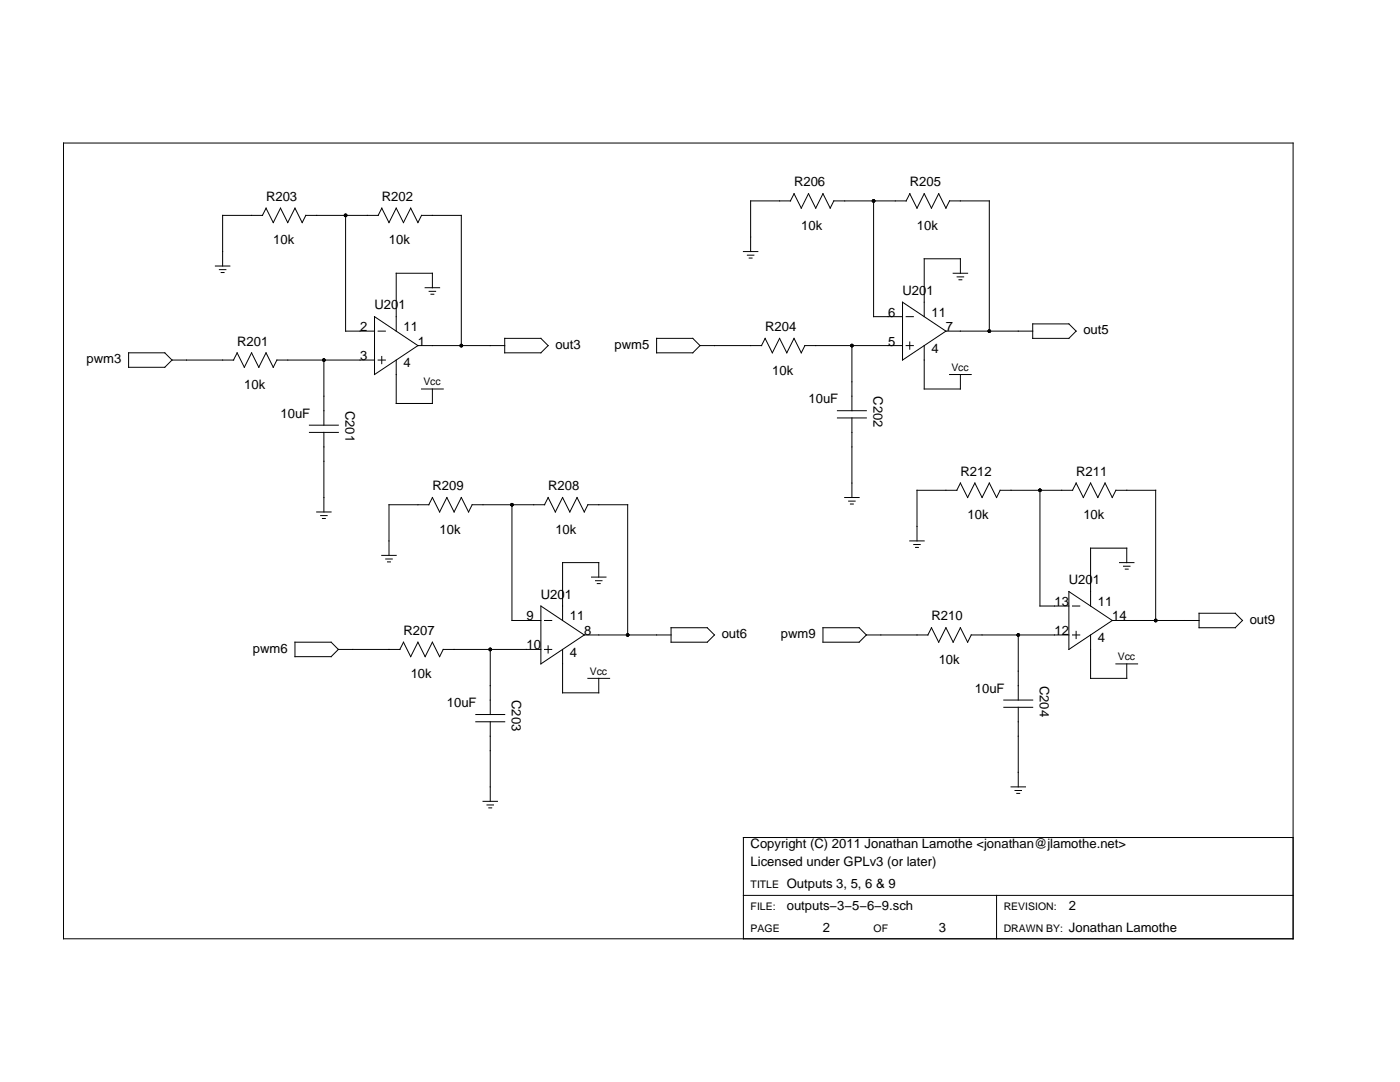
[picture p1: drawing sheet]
<svg xmlns="http://www.w3.org/2000/svg" width="279mm" height="216mm" viewBox="0 0 279 216" stroke-linecap="round" stroke-linejoin="round" font-family="sans-serif">
<g fill="none" stroke="#000" stroke-width=".2">
<path d="M12.7 28.5h245.4v158.8h-245.4zM43 53.1h2.9M43.8 53.8h1.3M44.1 54.4h.6M44.4 53.1v-10.1h8l.7-1.5 1.4 2.9 1.5-2.9 1.4 2.9 1.5-2.9 1.4 2.9 .7-1.4h14.5l.7-1.5 1.4 2.9 1.5-2.9 1.4 2.9 1.5-2.9 1.4 2.9 .7-1.4h8v26M69 43v23.1h5.7M84.8 57.4h2.9M85.6 58.1h1.3M86 58.7h.6M86.3 57.4v-2.9h-7.2v11.6M148.4 50.2h2.8M149.2 50.9h1.3"/>
<path d="M149.5 51.5h.6M149.8 50.2v-10.1h7.9l.8-1.5 1.4 2.9 1.5-2.9 1.4 2.9 1.4-2.9 1.5 2.9 .7-1.4h14.4l.8-1.5 1.4 2.9 1.4-2.9 1.5 2.9 1.4-2.9 1.5 2.9 .7-1.4h7.9v26M174.3 40.1v23.1h5.8M190.2 54.5h2.9M191 55.2h1.3M191.4 55.8h.6M191.7 54.5v-2.9h-7.3v11.6M25.7 70.4h7.2l1.4 1.4-1.4 1.5h-7.2zM34.3 71.8h12.3M47.3 70.4l1.5 2.9 1.4-2.9 1.4 2.9 1.5-2.9 1.4 2.9 .8-1.5h19.4M47.3 70.4l-.7 1.4M64.6 71.8v13"/>
<path d="M74.7 63.2l8.7 5.8-8.7 5.7zM75.5 71.8h1.4M75.5 66.1h1.4M76.2 71.1v1.5M79.1 71.8v8.7h7.2v-2.9M83.4 69h17.3M84.1 77.6h4.4M100.7 67.5h7.2l1.5 1.5-1.5 1.4h-7.2zM131 67.5h7.3l1.4 1.5-1.4 1.4h-7.3zM139.7 69h12.3M152.7 67.5l1.4 2.9 1.5-2.9 1.4 2.9 1.5-2.9 1.4 2.9 .7-1.4h19.5M152.7 67.5l-.7 1.5"/>
<path d="M170 69v13M180.1 60.3l8.7 5.8-8.7 5.7zM180.8 69h1.5M180.8 63.2h1.5M181.6 68.2v1.5M184.4 69v8.6h7.3v-2.9M188.8 66.1h17.3M189.5 74.7h4.3M206.1 64.6h7.2l1.5 1.5-1.5 1.4h-7.2zM61.8 84.8h5.7M61.8 86.3h5.7M64.6 86.3v15.9"/>
<path d="M109.4 99.3l1.4 2.9 1.5-2.9 1.4 2.9 1.5-2.9 1.4 2.9 .7-1.5h8v26M109.4 99.3l-.7 1.4M167.1 82h5.8M167.1 83.4h5.8M168.6 99.3h2.9M169.4 100h1.3M170 83.4v15.9M190.9 97.8l.8-1.4 1.4 2.9 1.5-2.9 1.4 2.9 1.4-2.9 1.5 2.9 .7-1.5h14.5M191 97.8h-8v10.1M207.5 97.8v23.1h5.8M214.8 96.4l1.4 2.9 1.4-2.9 1.5 2.9 1.4-2.9 1.5 2.9 .7-1.5h7.9v26M214.8 96.4l-.8 1.4"/>
<path d="M63.2 102.2h2.9M64 102.9h1.3M64.4 103.5h.5M76.2 110.8h2.9M77 111.5h1.3M77.3 112.1h.6M85.6 100.7l.7-1.4 1.4 2.9 1.5-2.9 1.4 2.9 1.5-2.9 1.4 2.9 .7-1.5h14.5M85.6 100.7h-8v10.1M102.2 100.7v23.1h5.7M118 115.2h2.9M118.8 115.9h1.3M119.2 116.5h.6"/>
<path d="M119.5 115.2v-2.9h-7.2v11.5M169.7 100.6h.6M181.6 107.9h2.8M182.4 108.7h1.3M182.7 109.2h.6M213.3 118l8.7 5.8-8.7 5.8zM223.4 112.3h2.9M224.2 113h1.3M224.6 113.6h.6M224.9 112.3v-2.9h-7.3v11.5M58.9 128.1h7.2l1.4 1.5-1.4 1.4h-7.2zM67.5 129.6h12.3"/>
<path d="M79.8 129.6l.7-1.5 1.5 2.9 1.4-2.9 1.4 2.9 1.5-2.9 1.4 2.9 .8-1.4h19.4M97.8 129.6v13M107.9 120.9l8.7 5.8-8.7 5.8zM108.7 129.6h1.4M108.7 123.8h1.4M109.4 128.9v1.4M112.3 129.6v8.6h7.2v-2.8M116.6 126.7h17.3M117.3 135.4h4.4M133.9 125.3h7.2l1.5 1.4-1.5 1.4h-7.2zM164.2 125.3h7.3l1.4 1.4-1.4 1.4h-7.3zM172.9 126.7h12.3"/>
<path d="M185.2 126.7l.7-1.4 1.4 2.8 1.5-2.8 1.4 2.8 1.5-2.8 1.4 2.8 .7-1.4h19.5M200.3 139.7h5.8M203.2 126.7v13M214 126.7h1.5M214 120.9h1.5M214.8 126v1.4M217.6 126.7v8.7h7.3v-2.9M222 123.8h17.3M222.7 132.5h4.3M239.3 122.4h7.2l1.5 1.4-1.5 1.5h-7.2zM95 142.6h5.7M95 144h5.7"/>
<path d="M96.4 159.9h2.9M97.8 144v15.9M200.3 141.1h5.8M201.8 157h2.9M202.6 157.7h1.3M202.9 158.3h.6M203.2 141.1v15.9M97.2 160.6h1.3M97.6 161.2h.5M148.4 178.7h109.7M198.9 178.7v8.6M258.1 167.1h-109.7v20.2"/>
</g>
<g fill="#000">
<circle cx="69" cy="43" r=".36"/>
<circle cx="174.3" cy="40.1" r=".36"/>
<circle cx="64.6" cy="71.8" r=".36"/>
<circle cx="92.1" cy="69" r=".36"/>
<circle cx="170" cy="69" r=".36"/>
<circle cx="197.4" cy="66.1" r=".36"/>
<circle cx="207.5" cy="97.8" r=".36"/>
<circle cx="102.2" cy="100.7" r=".36"/>
<circle cx="97.8" cy="129.6" r=".36"/>
<circle cx="125.3" cy="126.7" r=".36"/>
<circle cx="203.2" cy="126.7" r=".36"/>
<circle cx="230.6" cy="123.8" r=".36"/>
</g>
<g font-size="2.6">
<text x="53.1" y="40.1">R203</text>
<text x="76.2" y="40.1">R202</text>
<text x="158.5" y="37.2">R206</text>
<text x="181.6" y="37.2">R205</text>
<text x="159.9" y="45.9">10k</text>
<text x="183" y="45.9">10k</text>
<text x="54.5" y="48.8">10k</text>
<text x="77.6" y="48.8">10k</text>
<text x="180.1" y="58.9">U201</text>
<text x="74.7" y="61.7">U201</text>
<text x="177.2" y="63.2">6</text>
<text x="185.9" y="63.2">11</text>
<text x="47.3" y="69">R201</text>
<text x="71.9" y="71.8">3</text>
<text x="71.9" y="66.1">2</text>
<text x="80.5" y="66.1">11</text>
<text x="83.4" y="69">1</text>
<text x="110.8" y="69.6">out3</text>
<text x="122.6" y="69.6">pwm5</text>
<text x="152.7" y="66.1">R204</text>
<text x="177.2" y="69">5</text>
<text x="185.9" y="70.4">4</text>
<text x="188.8" y="66.1">7</text>
<text x="216.2" y="66.7">out5</text>
<text x="17.3" y="72.5">pwm3</text>
<text x="48.8" y="77.6">10k</text>
<text x="80.5" y="73.3">4</text>
<text x="154.1" y="74.7">10k</text>
<text x="56" y="83.4">10uF</text>
<text x="69" y="82" transform="rotate(90 69 82)">C201</text>
<text x="161.4" y="80.5">10uF</text>
<text x="174.3" y="79.1" transform="rotate(90 174.3 79.1)">C202</text>
<text x="191.7" y="94.9">R212</text>
<text x="214.8" y="94.9">R211</text>
<text x="86.3" y="97.8">R209</text>
<text x="109.4" y="97.8">R208</text>
<text x="87.7" y="106.5">10k</text>
<text x="110.8" y="106.5">10k</text>
<text x="193.1" y="103.6">10k</text>
<text x="216.2" y="103.6">10k</text>
<text x="107.9" y="119.5">U201</text>
<text x="213.3" y="116.6">U201</text>
<text x="105.1" y="123.8">9</text>
<text x="113.7" y="123.8">11</text>
<text x="185.9" y="123.8">R210</text>
<text x="210.4" y="120.9">13</text>
<text x="219.1" y="120.9">11</text>
<text x="222" y="123.8">14</text>
<text x="249.4" y="124.5">out9</text>
<text x="50.5" y="130.2">pwm6</text>
<text x="80.5" y="126.7">R207</text>
<text x="105.1" y="129.6">10</text>
<text x="113.7" y="131">4</text>
<text x="116.6" y="126.7">8</text>
<text x="144" y="127.4">out6</text>
<text x="155.8" y="127.4">pwm9</text>
<text x="210.4" y="126.7">12</text>
<text x="219.1" y="128.1">4</text>
<text x="82" y="135.4">10k</text>
<text x="187.3" y="132.5">10k</text>
<text x="207.5" y="136.8" transform="rotate(90 207.5 136.8)">C204</text>
<text x="89.2" y="141.1">10uF</text>
<text x="102.2" y="139.7" transform="rotate(90 102.2 139.7)">C203</text>
<text x="194.6" y="138.2">10uF</text>
<text x="149.8" y="169.1">Copyright (C) 2011 Jonathan Lamothe &lt;jonathan@jlamothe.net&gt;</text>
<text x="149.8" y="172.9">Licensed under GPLv3 (or later)</text>
<text x="157" y="177.2">Outputs 3, 5, 6 &amp; 9</text>
<text x="157" y="181.6">outputs−3−5−6−9.sch</text>
<text x="164.2" y="185.9">2</text>
<text x="187.3" y="185.9">3</text>
<text x="213.3" y="185.9">Jonathan Lamothe</text>
<text x="213.3" y="181.6">2</text>
</g>
<g font-size="2.1">
<text x="84.5" y="76.9">Vcc</text>
<text x="189.9" y="74">Vcc</text>
<text x="223.1" y="131.8">Vcc</text>
<text x="117.7" y="134.6">Vcc</text>
<text x="149.8" y="177.2">TITLE</text>
<text x="149.8" y="181.6">FILE:</text>
<text x="149.8" y="185.9">PAGE</text>
<text x="174.3" y="185.9">OF</text>
<text x="200.3" y="181.6">REVISION:</text>
<text x="200.3" y="185.9">DRAWN BY:</text>
</g>
</svg>
